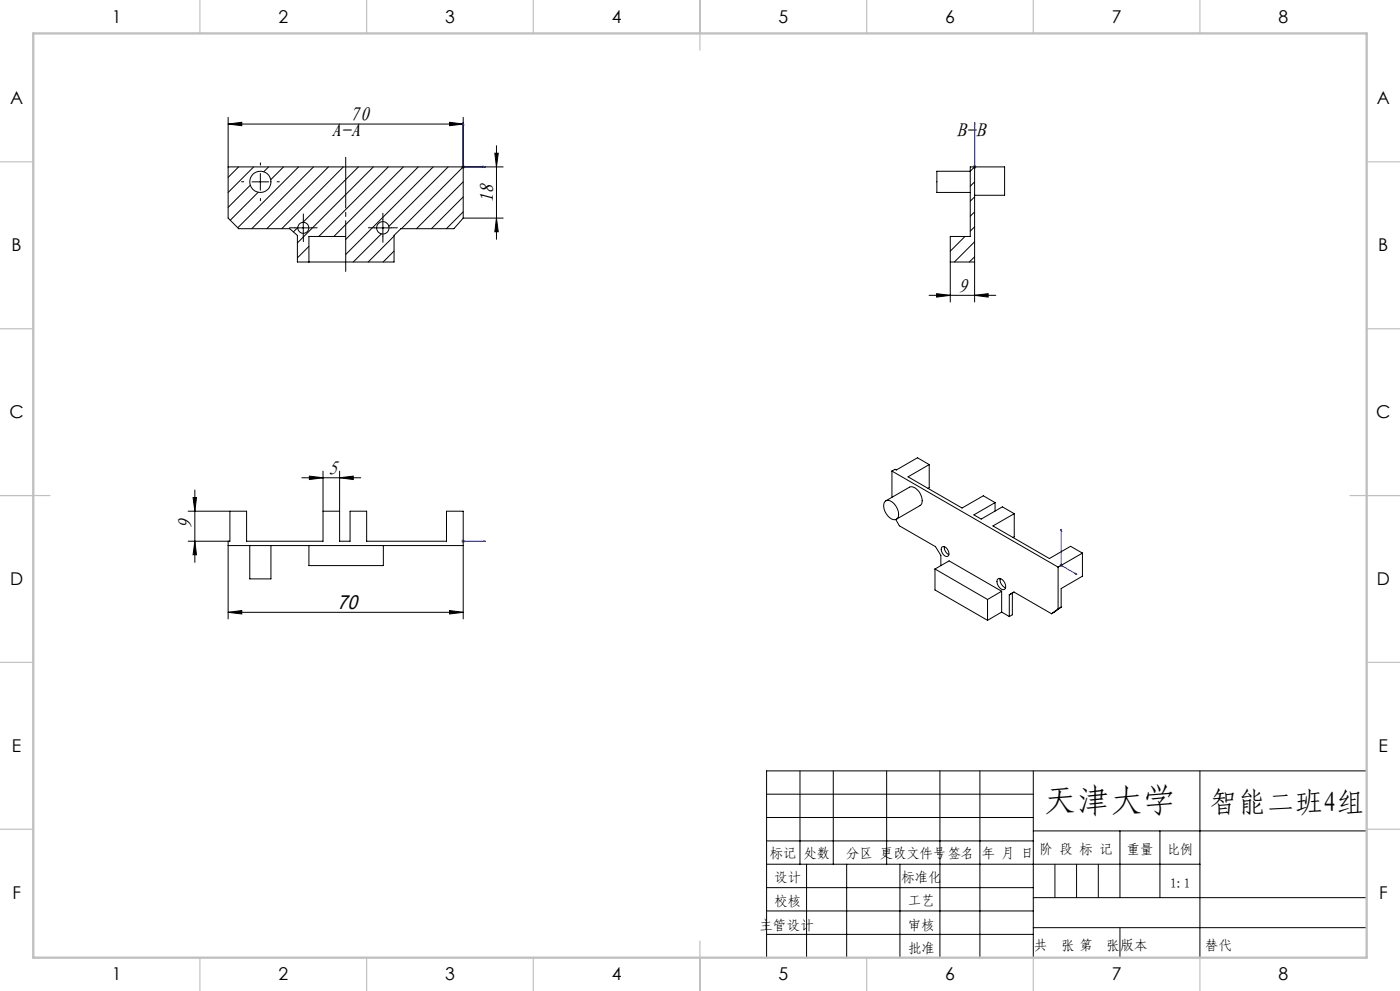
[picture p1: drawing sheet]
<svg xmlns="http://www.w3.org/2000/svg" width="420mm" height="297mm" viewBox="0 0 420 297" stroke-linecap="round" stroke-linejoin="round" font-family="sans-serif">
<g fill="none" stroke="#00f" stroke-width=".3">
<path d="M139 36.8v13.2h6.6M139 36.8l.1 .6h-.3zM292.4 36.8v13.2M292.4 36.8v.6v-.6M144.9 49.8l.7 .2-.7 .2zM292.4 50h.1M292.4 49.8v.4zM318.3 158.6l.2 .6-.3-.1zM318.3 158.6v10.8l4.7 2.8M138.8 162.2h.3zM139 162.2h.1M139 162.2h6.6"/>
<path d="M145.6 162.2h-.7h.7M322.6 171.7l.4 .5-.4-.2z"/>
</g>
<g fill="none" stroke="#000" stroke-width=".3">
<path d="M68.4 37.2l4.1-.5v1zM68.4 35.2v14.8M68.4 37.2h70.6M134.9 36.7l4.1 .5-4.1 .5zM139 35.2v14.8h12M75.6 54.5h5M78.1 52v5M148.4 45.9h1.1l-.6 4.1zM148.9 43.7v28M88.5 68.3h5M91 65.8v5M112.4 68.3h5"/>
<path d="M114.9 65.8v5M139 65.4h12M148.9 65.4l.6 4.1h-1.1zM285.1 78.5v12M292.4 78.5v12M278.7 88.5h20M281 88l4.1 .5-4.1 .5zM292.4 88.5l4-.5v1zM56.4 153.2h12.6M57.9 149.1h1l-.4 4.1zM58.5 146.9v21.7M90.6 143.2h17.6"/>
<path d="M92.8 142.7l4.1 .5-4.1 .5zM96.9 141.2v12M101.9 143.2l4.1-.5v1zM101.9 141.2v12M56.4 162.2h12M58.5 162.2l.4 4.1h-1zM68.4 163.5v22M139 163.5v22M68.4 183.5l4.1-.5v1zM68.4 183.5h70.6M134.9 183l4.1 .5-4.1 .5zM230 238h80"/>
<path d="M240 231v28M250 231v28M266 231v28M282 231v56M294 231v56M310 231v56M360 231v56M410 231h-180v56M230 245h80M230 252h80M230 259h130M242 259v28"/>
<path d="M254 259v28M270 259v28M310 249h100M336 249v20M348 249v20M230 266h80M230 273h80M310 269h100M310 278h100M230 280h80"/>
</g>
<g fill="none" stroke="#808080" stroke-width=".3">
<path d="M138.4 50h1.1M138.6 49.7l.7 .7M139 49.5v1M139.3 49.7l-.7 .7M291.9 50h1M292 49.7l.7 .7M292.4 49.5v1M292.7 49.7l-.7 .7M138.4 162.2h1.1M138.6 161.9l.7 .7M139 161.7v1M139.3 161.9l-.7 .7"/>
<path d="M317.9 169.4h.9M318 169.1l.7 .7M318.3 168.9v1M318.7 169.1l-.7 .7"/>
</g>
<path d="M73.1 54.5h-.7M78.1 49.5v-.7M78.1 59.5v.7M83.1 54.5h.7M88.5 68.3h-1.6M91 65.8v-1.7M91 70.8v1.6M93.5 68.3h1.6M112.4 68.3h-1.9M114.9 65.8v-1.9M114.9 70.8v1.8M117.4 68.3h1.8" fill="none" stroke="#000" stroke-width=".3" stroke-dasharray="30.5 1.3 1.3 1.3"/>
<path d="M103.7 81.4v-34.2" fill="none" stroke="#000" stroke-width=".3" stroke-dasharray="30.5 1.3 1.3 1.3" stroke-dashoffset="15.3"/>
<path d="M316.5 259v10M323 259v10M329.5 259v10M336 278v9" fill="none" stroke="#0a0605" stroke-width=".3"/>
<g fill="none" stroke="#c0c0c0" stroke-width=".35">
<path d="M60 0v10M110 0v10M160 0v10M210 0v15M260 0v10M310 0v10M360 0v10M0 48.5h10M410 48.5h10M0 98.5h10M410 98.5h10M0 148.5h15"/>
<path d="M405 148.5h15M0 198.5h10M410 198.5h10M0 248.5h10M410 248.5h10M60 287v10M110 287v10M160 287v10M210 282v15M260 287v10M310 287v10M360 287v10"/>
</g>
<path d="M10 10h400v277h-400z" fill="none" stroke="#c0c0c0" stroke-width=".7"/>
<g fill="#00f">
<path d="M322.6 171.7l.4 .5-.4-.2zM318.3 158.6l.2 .6-.3-.1zM144.9 162.2h.7zM138.8 162.2h.3z"/>
<path d="M144.9 49.8l.7 .2-.7 .2zM139 36.8l.1 .6h-.3zM144.9 49.8l.7 .2-.7 .2zM139 36.8l.1 .6h-.3zM292.4 49.8v.4zM292.4 36.8v.6zM292.4 49.8v.4zM292.4 36.8v.6z"/>
</g>
<g fill="#000">
<path d="M57.9 149.1h1l-.4 4.1zM58.5 162.2l.4 4.1h-1zM148.4 45.9h1.1l-.6 4.1zM148.9 65.4l.6 4.1h-1.1z"/>
<path d="M92.8 142.7l4.1 .5-4.1 .5zM101.9 143.2l4.1-.5v1zM281 88l4.1 .5-4.1 .5zM292.4 88.5l4-.5v1z"/>
<path d="M134.9 183l4.1 .5-4.1 .5zM68.4 183.5l4.1-.5v1zM134.9 36.7l4.1 .5-4.1 .5zM68.4 37.2l4.1-.5v1z"/>
</g>
<g fill="none" stroke="#000" stroke-width=".3">
<path d="M68.4 50h70.6v15.4l-2.8 3.1h-15.9l-2.1 2.1v7.9h-29v-7.9l-2.3-2.1h-15.3l-3.2-3.1zM71.6 50l-3.2 3.2M75.1 55.5l-6.7 6.7M76.1 50l-7.7 7.7M77.5 57.6l-8.4 8.4M80.6 50l-1.5 1.5M85.1 50l-3.9 3.9M89.6 50l-18.3 18.3M94.1 50l-18.6 18.5M98.5 50l-18.5 18.5M103 50l-18.5 18.5M107.5 50l-16.6 16.6"/>
<path d="M112 50l-22.8 22.8M116.5 50l-20.9 20.9M121 50l-20.8 20.9M125.5 50l-21.8 21.8M130 50l-26.3 26.3M134.4 50l-17.7 17.8M139 50l-18.6 18.5M139 54.5l-14 14M139 59l-9.6 9.5M291.1 57.7h-10v-6.4h10l1.3-1.3v28.5h-7.3v-7.6h6v-20.9h10.3v8.5h-9M292.4 54.5l-1.3 1.3M292.4 59l-1.3 1.3"/>
<path d="M89.4 68.2l-1.4 1.3M92.7 73.8l-3.5 3.5M92.7 78.3l-.2 .2M103.7 70.9h-11v7.6M114.4 70.1l-8.4 8.4M118.2 70.8l-7.7 7.7M118.2 75.2l-3.3 3.3M139 63.5l-5.1 5M289.5 70.9l-4.4 4.4M292.4 63.5l-1.3 1.3M292.4 68l-1.3 1.3M292.4 72.5l-6.1 6"/>
<path d="M292.4 77l-1.6 1.5M278.8 139.2l-3.6-2-6.3 3.7-.4-.3-.9 .6M278.8 139.2l-6.4 3.7 16.2 9.4 6.4-3.7 3.5 2M278.8 139.2v7l-.4 .2M69 153.2h5v9h22.9v-9h5v9h3.1v-9h5v9h23.9v-9h5.1v10.3h-70.6v-1.3h.6zM265.6 150.2a2.33 2.33 0 0 1 3.1 1.4 3.1 3.1 0 0 1 .2 4 3.2 3.2 0 0 1-3.5-2.6 2.78 2.78 0 0 1 .2-2.8zM265.7 150.1l7.1-4.1a3.4 3.4 0 0 1 3.7 3 2.25 2.25 0 0 1-.5 2.5l-7.1 4.1M267.6 141.2v7.8M267.6 141.2l49.8 28.8M268.7 155.7l1.1 1.9 10.8 6.2 1.7 2.6v3.1M298.5 150.6l-6.3 3.7 2.2 1.3 6.3-3.7 3.6 2M298.5 150.6v2.6"/>
<path d="M304.3 153.9l-6.4 3.7 16.9 9.8 6.4-3.7 3.5 2.1M304.3 153.9v7l-.4 .2M74.9 163.5v10h6.4v-10M92.7 163.5v6h22.3v-6M280.5 170.5l4.2-2.4 15.8 9.1M280.5 170.5l15.8 9.2M280.5 170.5v6.3l15.8 9.1M282.5 164a1.63 1.63 0 0 1 2.2 1.7 .87 .87 0 0 1-.6 1.1 .87 .87 0 0 1-1.1-.6 1.99 1.99 0 0 1-.5-2.2zM283.3 163.9a2.42 2.42 0 0 0 1.4 2.3M296.3 179.7v6.2M299.3 173.6a1.56 1.56 0 0 1 2.2 1.3 1.01 1.01 0 0 1 .2 1.2 1.01 1.01 0 0 1-1.1 .6 2.56 2.56 0 0 1-1.3-3.1zM300 173.4a2.74 2.74 0 0 0 1.7 2.8"/>
<path d="M300.5 177.2v6.2M300.5 177.2l-4.2 2.5M304.2 177.4l11.3 6.5M304.2 177.4l-1.4 .9v6.5M304.2 177.4l-.5 .3v6.6l-.9 .5M317.4 170v12.5M324.7 165.8l-7.3 4.2M324.7 165.8v6.9l-6.4 3.7v5.6M300.5 183.4l2.3 1.4M300.5 183.4l-4.2 2.5M317.4 182.5l-1.9 1.4M318.3 182l-.9 .5"/>
<path d="M318.3 182l-2.8 1.9"/>
<circle cx="78.1" cy="54.5" r="3.2"/>
<circle cx="91" cy="68.3" r="1.64"/>
<circle cx="114.9" cy="68.3" r="1.86"/>
</g>
<text font-size="9.9" x="313.3" y="243.3">天津大学</text>
<text font-size="8.5" x="363" y="243.3">智能二班4组</text>
<g font-size="6">
<text x="99.3" y="41">A-A</text>
<text x="104.9" y="36.3">70</text>
<text x="286.9" y="41">B-B</text>
<text x="148.1" y="60.9" transform="rotate(-90 148.1 60.9)">18</text>
<text x="287.4" y="87.7">9</text>
<text x="98.3" y="142.4">5</text>
<text x="57.6" y="158.5" transform="rotate(-90 57.6 158.5)">9</text>
<text x="101.3" y="182.7">70</text>
</g>
<g font-size="5.3">
<text x="33.5" y="6.8">1</text>
<text x="83.5" y="6.8">2</text>
<text x="133.5" y="6.8">3</text>
<text x="183.5" y="6.8">4</text>
<text x="233.5" y="6.8">5</text>
<text x="283.5" y="6.8">6</text>
<text x="333.5" y="6.8">7</text>
<text x="383.5" y="6.8">8</text>
<text x="3" y="31.1">A</text>
<text x="413" y="31.1">A</text>
<text x="3.5" y="75.3">B</text>
<text x="413.5" y="75.3">B</text>
<text x="2.8" y="125.3">C</text>
<text x="412.8" y="125.3">C</text>
<text x="3" y="175.3">D</text>
<text x="413" y="175.3">D</text>
<text x="3.6" y="225.3">E</text>
<text x="413.6" y="225.3">E</text>
<text x="3.7" y="269.6">F</text>
<text x="413.7" y="269.6">F</text>
<text x="33.5" y="293.8">1</text>
<text x="83.5" y="293.8">2</text>
<text x="133.5" y="293.8">3</text>
<text x="183.5" y="293.8">4</text>
<text x="233.5" y="293.8">5</text>
<text x="283.5" y="293.8">6</text>
<text x="333.5" y="293.8">7</text>
<text x="383.5" y="293.8">8</text>
</g>
<g font-size="4.1">
<text x="230.9" y="257.2">标记</text>
<text x="241.1" y="257.2">处数</text>
<text x="253.9" y="257.2">分区 更改文件号签名</text>
<text x="294.5" y="257.2">年 月 日</text>
<text x="311.8" y="255.9">阶 段 标 记</text>
<text x="338" y="255.9">重量</text>
<text x="350.2" y="255.9">比例</text>
<text x="232.3" y="264.2">设计</text>
<text x="270.4" y="264.2">标准化</text>
<text x="351.1" y="266">1:1</text>
<text x="232.3" y="271.4">校核</text>
<text x="272.4" y="271.3">工艺</text>
<text x="227.9" y="278.6">主管设计</text>
<text x="272.4" y="278.6">审核</text>
<text x="272.4" y="285.5">批准</text>
<text x="310.3" y="284.7">共</text>
<text x="318.4" y="284.7">张 第</text>
<text x="331.9" y="284.7">张</text>
<text x="336.1" y="284.7">版本</text>
</g>
<text font-size="4.1" fill="#0a0605" x="361.6" y="284.7">替代</text>
</svg>
